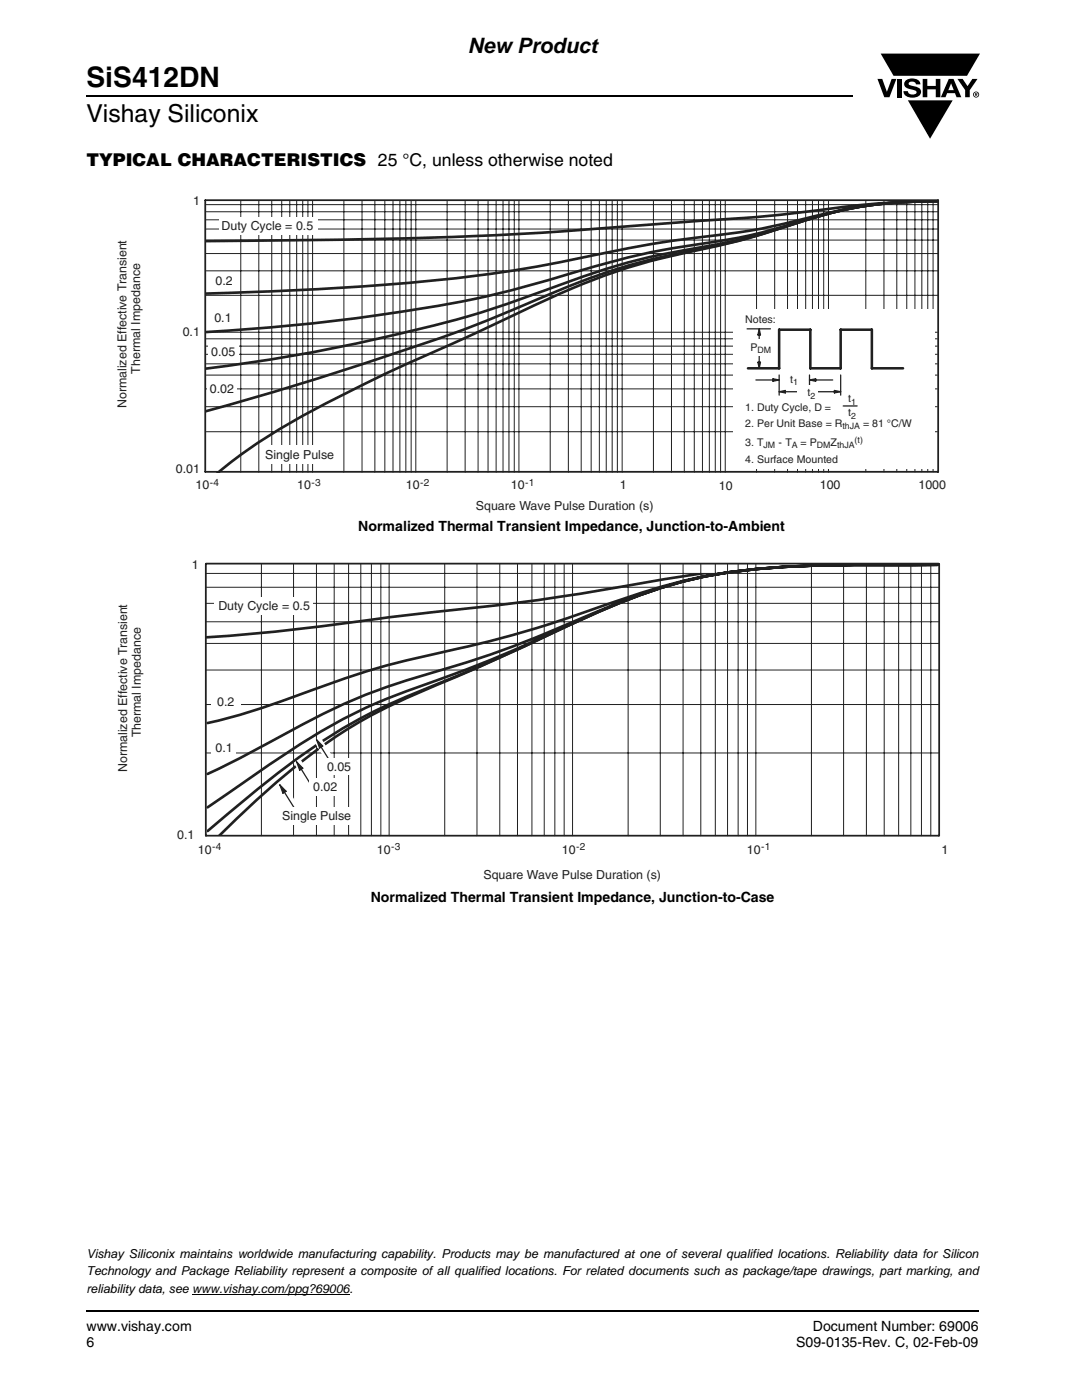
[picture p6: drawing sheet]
<svg xmlns="http://www.w3.org/2000/svg" width="216mm" height="279mm" viewBox="0 0 216 279" stroke-linecap="round" stroke-linejoin="round" font-family="sans-serif">
<path d="M17.1 18.9h.2v.3h-.2zM17.1 261.5h.2v.4h-.2z" fill="#000"/>
<path d="M17.3 19.1h152.9M17.3 261.7h178.1" fill="none" stroke="#000" stroke-width=".36"/>
<path d="M175.1 10.7h20.4v17h-20.4z" fill="#fff"/>
<g fill="#000">
<path d="M175.1 15.7h.9l1 2.6 .9-2.6h1l-1.4 3.7h-1.1zM179 15.7h.9v3.7h-.9zM180.7 16.1a2.09 2.09 0 0 1 2.9 .3v.4h-.8a.79 .79 0 0 0-.7-.5 .79 .79 0 0 0-.8 .4l.2 .3 1 .3a1.09 1.09 0 0 1 1.3 1 1.09 1.09 0 0 1-1.1 1.1 1.74 1.74 0 0 1-2.4-1.2h.9a.96 .96 0 0 0 .8 .7 .96 .96 0 0 0 .9-.5 1.31 1.31 0 0 0-1.2-.6 1.05 1.05 0 0 1-1.1-.5 1.05 1.05 0 0 1 .1-1.2zM184.1 15.7h.9v1.5h1.7v-1.5h.9v3.7h-.9v-1.6h-1.7v1.6h-.9zM191 15.7h1.1l1 1.5 .9-1.5h1.1l-1.6 2.3v1.4h-.9v-1.4zM175.7 10.7h19.8l-2.5 4.4h-3.9h-10.8zM181.2 20h8.9l-4.5 7.7z"/>
<path d="M189.8 16.6l.5 1.4h-1.1zM189.3 15.7l-1.6 3.7h1l.3-.8h1.6l.3 .8h.9l-1.5-3.7z"/>
<path d="M194.7 18.6l.2 .1v.1h-.2zM194.5 18.5v.7h.2v-.3l.3 .3-.1-.3 .1-.2v-.1z"/>
<path d="M194.3 18.9a.46 .46 0 0 1 .9 0 .46 .46 0 0 1-.9 0zM194.2 18.9a.61 .61 0 0 0 1.2 0 .61 .61 0 0 0-1.2 0z"/>
</g>
<path d="M38.4 258.3h31.3" fill="none" stroke="#000" stroke-width=".2"/>
<path d="M23.1 38.8h165.7v63.5h-165.7z" fill="#fff"/>
<path d="M187.1 40.1a187.7 187.7 0 0 0-27.5 2.3 846 846 0 0 1-33.1 2.7 849.1 849.1 0 0 1-73.6 2.9l-11.9 .1M187.1 40.1a95.5 95.5 0 0 0-27.6 3.8 141.9 141.9 0 0 1-22.1 3.7 398.4 398.4 0 0 0-29.1 5.4 399.1 399.1 0 0 1-53.4 5.1l-13.9 .5M187.1 40.1a85.6 85.6 0 0 0-29.7 4.8 120.5 120.5 0 0 1-21.3 4.3 194.8 194.8 0 0 0-27.5 6.9 220.5 220.5 0 0 1-35.2 7.1 417.4 417.4 0 0 1-32.4 3.1M187.1 40.1a82.3 82.3 0 0 0-29.7 4.9 126.9 126.9 0 0 1-22.6 5.3 139.7 139.7 0 0 0-26.2 7.7 212.3 212.3 0 0 1-33.3 9.6 339.5 339.5 0 0 1-34.3 6M187.1 40.1a81.9 81.9 0 0 0-29.7 4.9 160.8 160.8 0 0 1-24 6 133.4 133.4 0 0 0-27.7 9.4 290 290 0 0 1-30.8 11.4 626.4 626.4 0 0 1-33.9 10.3M187.1 40.1a81.5 81.5 0 0 0-29.7 4.9 181.9 181.9 0 0 1-24 6.2 133.7 133.7 0 0 0-29.1 10.8l-12.2 5.8a324.1 324.1 0 0 0-37.6 18.6l-5.3 3.5-5.6 4.4" fill="none" stroke="#231f20" stroke-width=".53"/>
<g fill="none" stroke="#231f20" stroke-width=".2">
<path d="M172.8 40v54.2M176.4 40v54.2M178.9 40v54.2M180.9 40v54.2M182.6 40v54.2M183.9 40v54.2M185.1 40v54.2M186.2 40v54.2M41.1 43.9h146.2M41.1 42.3h146.2M41.1 45.7h146.2M41.1 58.9h146.2"/>
<path d="M41.1 54h146.2M41.1 50.6h146.2M41.1 47.9h146.2M41.1 40.8h146.2M48 40.1v54.1M51.6 40.1v54.1M54.2 40.1v54.1M56.2 40.1v54.1M57.8 40.1v54.1M59.2 40.1v54.1M60.4 40.1v54.1M61.4 40.1v54.1"/>
<path d="M62.4 40.1v54.1M68.6 40.1v54.1M72.2 40.1v54.1M74.8 40.1v54.1M76.8 40.1v54.1M78.4 40.1v54.1M79.8 40.1v54.1M81 40.1v54.1M82 40.1v54.1M83 40.1v54.1M89.2 40.1v54.1M92.8 40.1v54.1"/>
<path d="M95.4 40.1v54.1M97.4 40.1v54.1M99 40.1v54.1M100.4 40.1v54.1M101.6 40.1v54.1M102.6 40.1v54.1M103.5 40.1v54.1M109.8 40.1v54.1M113.4 40.1v54.1M116 40.1v54.1M118 40.1v54.1M119.6 40.1v54.1"/>
<path d="M121 40.1v54.1M122.2 40.1v54.1M123.2 40.1v54.1M124.1 40.1v54.1M130.4 40.1v54.1M134 40.1v54.1M136.5 40.1v54.1M138.5 40.1v54.1M140.2 40.1v54.1M141.5 40.1v54.1M142.7 40.1v54.1M143.8 40.1v54.1"/>
<path d="M144.7 40.1v54.1M151 40.1v54.1M154.6 40.1v54.1M157.1 40.1v54.1M159.1 40.1v54.1M160.8 40.1v54.1M162.1 40.1v54.1M163.3 40.1v54.1M164.4 40.1v54.1M165.3 40.1v54.1M41.1 66.3h145.9M41.1 77.6h145.9"/>
<path d="M41.1 74.9h145.9M41.1 72.6h145.9M41.1 70.7h145.9M41.1 69.1h145.9M41.1 67.6h145.9M41.1 86.2h145.9M41.1 81.2h145.9"/>
</g>
<path d="M146.3 61.8h40.1v31.8h-40.1z" fill="#fff"/>
<path d="M149.1 65.6h4.6M155.5 74.8v4.1M161.5 74.8v2M167.7 74.8v4.1" fill="none" stroke="#231f20" stroke-width=".25"/>
<path d="M155.5 78.2l1.2-.3v.5z" fill="#231f20"/>
<path d="M155.5 78.2l1.2-.3v.5zM156.3 78.2h3.8" fill="none" stroke="#231f20" stroke-width=".25"/>
<path d="M166.5 77.9l1.2 .3-1.2 .2z" fill="#231f20"/>
<path d="M163.1 78.2h3.8M166.5 77.9l1.2 .3-1.2 .2z" fill="none" stroke="#231f20" stroke-width=".25"/>
<path d="M154.2 75.6l1.3 .2-1.3 .3z" fill="#231f20"/>
<path d="M150.8 75.8h3.8M154.2 75.6l1.3 .2-1.3 .3z" fill="none" stroke="#231f20" stroke-width=".25"/>
<path d="M161.5 75.8l1.3-.2v.5z" fill="#231f20"/>
<path d="M161.5 75.8l1.3-.2v.5zM162.4 75.8h3.8" fill="none" stroke="#231f20" stroke-width=".25"/>
<g fill="#fff">
<path d="M156 74.2h4.1v2.5h-4.1z"/>
<path d="M159 76.8h4.1v2.6h-4.1z"/>
</g>
<path d="M151.2 72.3h.5l-.2 1.2z" fill="#231f20"/>
<path d="M151.2 72.3h.5l-.2 1.2zM151.5 69v3.7" fill="none" stroke="#231f20" stroke-width=".25"/>
<path d="M151.5 65.6l.2 1.2h-.5z" fill="#231f20"/>
<path d="M151.5 65.6l.2 1.2h-.5zM151.5 66.5v3.6" fill="none" stroke="#231f20" stroke-width=".25"/>
<path d="M148 67.8h6.6v3.3h-6.6z" fill="#fff"/>
<path d="M149.2 73.5h6.3v-7.7h6.2v7.7h6v-7.7h6.3v7.7h6.2" fill="none" stroke="#231f20" stroke-width=".51"/>
<path d="M168.3 81h2.7" fill="none" stroke="#231f20" stroke-width=".25"/>
<g fill="#fff">
<path d="M43.7 43.4h19.8v3.5h-19.8z"/>
<path d="M52.7 89h15.1v3.6h-15.1z"/>
<path d="M41.3 76h5.8v3h-5.8z"/>
<path d="M41.5 68.5h6.1v3h-6.1z"/>
</g>
<path d="M187.2 40h-146.2v54.2h146.2M187.2 40v54.2" fill="none" stroke="#231f20" stroke-width=".35"/>
<path d="M23.3 111.5h166v64.5h-166z" fill="#fff"/>
<path d="M140.4 114.4l-6.3 .9a546.9 546.9 0 0 1-52.7 7.4l-1.9 .3a504.7 504.7 0 0 1-38.3 4.2M187.1 112.7a496.3 496.3 0 0 0-33.8 .7 109.2 109.2 0 0 0-31.2 6.9 250.3 250.3 0 0 1-38.4 10.9 167.9 167.9 0 0 0-25.3 7.9 131.8 131.8 0 0 1-17 5.2M187.1 112.7a495.8 495.8 0 0 0-33.9 .7 97.8 97.8 0 0 0-33.7 8.5 251.3 251.3 0 0 1-27.2 10.5 180.7 180.7 0 0 0-24.4 8.4l-7.1 3.6-14 7.5-5.4 2.6M187.1 112.7a495.8 495.8 0 0 0-33.9 .7 94.5 94.5 0 0 0-33.7 8.7l-1.8 .7a350.4 350.4 0 0 1-26.7 11.6l-1.2 .4a153.7 153.7 0 0 0-22.1 9.1 278 278 0 0 0-24.5 16l-1.8 1.2M187.1 112.7a495.8 495.8 0 0 0-33.9 .7 93.9 93.9 0 0 0-33.8 8.7l-6.9 3.2a467.3 467.3 0 0 1-32.4 14.2 110.2 110.2 0 0 0-27.5 17l-11.2 9.4M187.1 112.7a495.8 495.8 0 0 0-33.9 .7 94.1 94.1 0 0 0-33.8 8.7l-24.5 11.3a276.1 276.1 0 0 0-21.5 9.8 131 131 0 0 0-27.4 21.3l-2.1 2.1" fill="none" stroke="#231f20" stroke-width=".53"/>
<g fill="none" stroke="#231f20" stroke-width=".2">
<path d="M41.1 117.2h146.2M41.1 114.4h146.2M52.2 112.6v54.2M58.6 112.6v54.2M63.1 112.6v54.2M66.7 112.6v54.2M69.6 112.6v54.2M72 112.6v54.2M74.1 112.6v54.2M76 112.6v54.2M77.6 112.6v54.2M88.7 112.6v54.2"/>
<path d="M95.2 112.6v54.2M99.7 112.6v54.2M103.3 112.6v54.2M106.1 112.6v54.2M108.6 112.6v54.2M110.7 112.6v54.2M112.6 112.6v54.2M114.2 112.6v54.2M125.3 112.6v54.2M131.8 112.6v54.2M136.3 112.6v54.2M139.8 112.6v54.2"/>
<path d="M142.7 112.6v54.2M145.2 112.6v54.2M147.3 112.6v54.2M149.2 112.6v54.2M150.8 112.6v54.2M161.9 112.6v54.2M168.3 112.6v54.2M172.9 112.6v54.2M176.4 112.6v54.2M179.3 112.6v54.2M181.7 112.6v54.2M183.9 112.6v54.2"/>
<path d="M185.7 112.6v54.2M41.1 120.4h146.2M41.1 124.1h146.2M41.1 133.7h146.2M41.1 128.4h146.2M41.1 150.3h146.2M41.1 140.6h146.2"/>
</g>
<g fill="#fff">
<path d="M42.1 138.3h5.9v3h-5.9z"/>
<path d="M42.8 119.3h19.6v3.5h-19.6z"/>
</g>
<path d="M62.6 147.8l1.3-.8 3.9 6.3-1.3 .8z" fill-rule="evenodd" fill="#fff"/>
<path d="M63.2 147.6l1.2 1.3-.6 .4z" fill="#231f20"/>
<path d="M63.2 147.6l1.2 1.3-.6 .4zM64 149l2.8 4.5" fill="none" stroke="#231f20" stroke-width=".25"/>
<path d="M58.6 152.3l1.3-.8 3.9 6.2-1.3 .8z" fill-rule="evenodd" fill="#fff"/>
<path d="M59.2 152l1.2 1.3-.6 .4z" fill="#231f20"/>
<path d="M59.2 152l1.2 1.3-.6 .4zM60.1 153.4l2.8 4.5" fill="none" stroke="#231f20" stroke-width=".25"/>
<g fill="#fff">
<path d="M64.4 151.4h6.6v3.3h-6.6z"/>
<path d="M61.7 155.3h6.4v3.6h-6.4z"/>
</g>
<path d="M55.3 156.9l1.2-.9 4 6.3-1.3 .8z" fill-rule="evenodd" fill="#fff"/>
<path d="M55.8 156.6l1.3 1.3-.6 .4z" fill="#231f20"/>
<path d="M55.8 156.6l1.3 1.3-.6 .4zM56.7 158l2.8 4.5" fill="none" stroke="#231f20" stroke-width=".25"/>
<g fill="#fff">
<path d="M55.5 161.1h15.2v3.5h-15.2z"/>
<path d="M42.2 147.6h4.9v2.9h-4.9z"/>
</g>
<path d="M41.1 112.6v54.2M41.1 112.5h146.2M187.4 112.6v54.2M41.1 166.8h146.2" fill="none" stroke="#231f20" stroke-width=".35"/>
<text font-size="5.6" x="17.3" y="17.4">SiS412DN</text>
<text font-size="4.9" x="17.3" y="24.4">Vishay Siliconix</text>
<text font-size="4.2" x="93.3" y="10.5">New Product</text>
<text font-size="3.5" x="17.3" y="33">TYPICAL CHARACTERISTICS 25 °C, unless otherwise noted</text>
<g font-size="2.8">
<text x="71.5" y="105.9">Normalized Thermal Transient Impedance, Junction-to-Ambient</text>
<text x="74" y="179.9">Normalized Thermal Transient Impedance, Junction-to-Case</text>
<text x="17.3" y="265.6">www.vishay.com</text>
<text x="17.3" y="268.8">6</text>
<text x="158.9" y="268.8">S09-0135-Rev. C, 02-Feb-09</text>
<text x="162.2" y="265.6">Document Number: 69006</text>
</g>
<g font-size="2.5" fill="#231f20">
<text x="38.5" y="40.9">1</text>
<text x="44.2" y="46">Duty Cycle = 0.5</text>
<text x="43" y="56.9">0.2</text>
<text x="42.8" y="64.2">0.1</text>
<text x="36.5" y="67">0.1</text>
<text x="42.1" y="71">0.05</text>
<text x="28" y="74.5" transform="rotate(-90 28 74.5)">Thermal Impedance</text>
<text x="25.3" y="81.5" transform="rotate(-90 25.3 81.5)">Normalized Effective Transient</text>
<text x="41.9" y="78.5">0.02</text>
<text x="35.1" y="94.5">0.01</text>
<text x="52.9" y="91.5">Single P</text>
<text x="62.1" y="91.5">ulse</text>
<text x="39" y="97.7">10</text>
<text x="59.3" y="97.7">10</text>
<text x="81" y="97.7">10</text>
<text x="95" y="101.7">Square Wave Pulse Duration (s)</text>
<text x="102" y="97.7">10</text>
<text x="123.7" y="97.7">1</text>
<text x="143.5" y="97.9">10</text>
<text x="163.6" y="97.7">100</text>
<text x="183.3" y="97.7">1000</text>
<text x="38.3" y="113.6">1</text>
<text x="43.6" y="121.8">Duty Cycle = 0.5</text>
<text x="43.4" y="140.9">0.2</text>
<text x="28.1" y="147.2" transform="rotate(-90 28.1 147.2)">Thermal Impedance</text>
<text x="25.4" y="154.1" transform="rotate(-90 25.4 154.1)">Normalized Effective Transient</text>
<text x="43" y="150.1">0.1</text>
<text x="65.3" y="153.9">0.05</text>
<text x="62.5" y="157.8">0.02</text>
<text x="35.4" y="167.5">0.1</text>
<text x="56.3" y="163.6">Single Pu</text>
<text x="66.9" y="163.6">lse</text>
<text x="39.5" y="170.4">10</text>
<text x="75.2" y="170.4">10</text>
<text x="112.1" y="170.4">10</text>
<text x="149" y="170.4">10</text>
<text x="187.9" y="170.4">1</text>
<text x="96.5" y="175.5">Square Wave Pulse Duration (s)</text>
</g>
<g font-size="2.5">
<text x="17.3" y="251">Vishay Siliconix maintains worldwide manufacturing capability. Products may be manufactured at one of several qualified locations. Reliability data for Silicon</text>
<text x="17.3" y="254.6">Technology and Package Reliability represent a composite of all qualified locations. For related documents such as package/tape drawings, part marking, and</text>
<text x="17.3" y="258.1">reliability data, see www.vishay.com/ppg?69006.</text>
</g>
<g font-size="2.1" fill="#231f20">
<text x="148.7" y="64.4">Notes:</text>
<text x="149.7" y="70.1">P</text>
<text x="157.7" y="76.4">t</text>
<text x="148.7" y="81.9">1. Duty Cycle, D =</text>
<text x="161.1" y="79.1">t</text>
<text x="169.2" y="80.3">t</text>
<text x="169.2" y="83.1">t</text>
<text x="148.7" y="85.2">2. Per Unit Base = R</text>
<text x="148.7" y="89">3. T</text>
<text x="155.4" y="89">- T</text>
<text x="159.8" y="89">= P</text>
<text x="165.7" y="89">Z</text>
<text x="172.2" y="85.2">= 81 °C/W</text>
<text x="148.7" y="92.3">4. Surface Mounted</text>
</g>
<g font-size="2" fill="#231f20">
<text x="41.9" y="96.9">-4</text>
<text x="62.1" y="96.9">-3</text>
<text x="83.8" y="96.9">-2</text>
<text x="104.8" y="96.9">-1</text>
<text x="42.3" y="169.7">-4</text>
<text x="78" y="169.7">-3</text>
<text x="115" y="169.7">-2</text>
<text x="151.9" y="169.7">-1</text>
</g>
<g font-size="1.8" fill="#231f20">
<text x="151.2" y="70.5">DM</text>
<text x="158.3" y="76.9">1</text>
<text x="161.7" y="79.6">2</text>
<text x="169.8" y="80.7">1</text>
<text x="169.8" y="83.6">2</text>
<text x="152.4" y="89.4">JM</text>
<text x="158" y="89.4">A</text>
<text x="163" y="89.4">DM</text>
<text x="167" y="89.4">thJA</text>
<text x="168.1" y="85.7">thJA</text>
<text x="170.5" y="88.4">(t)</text>
</g>
</svg>
